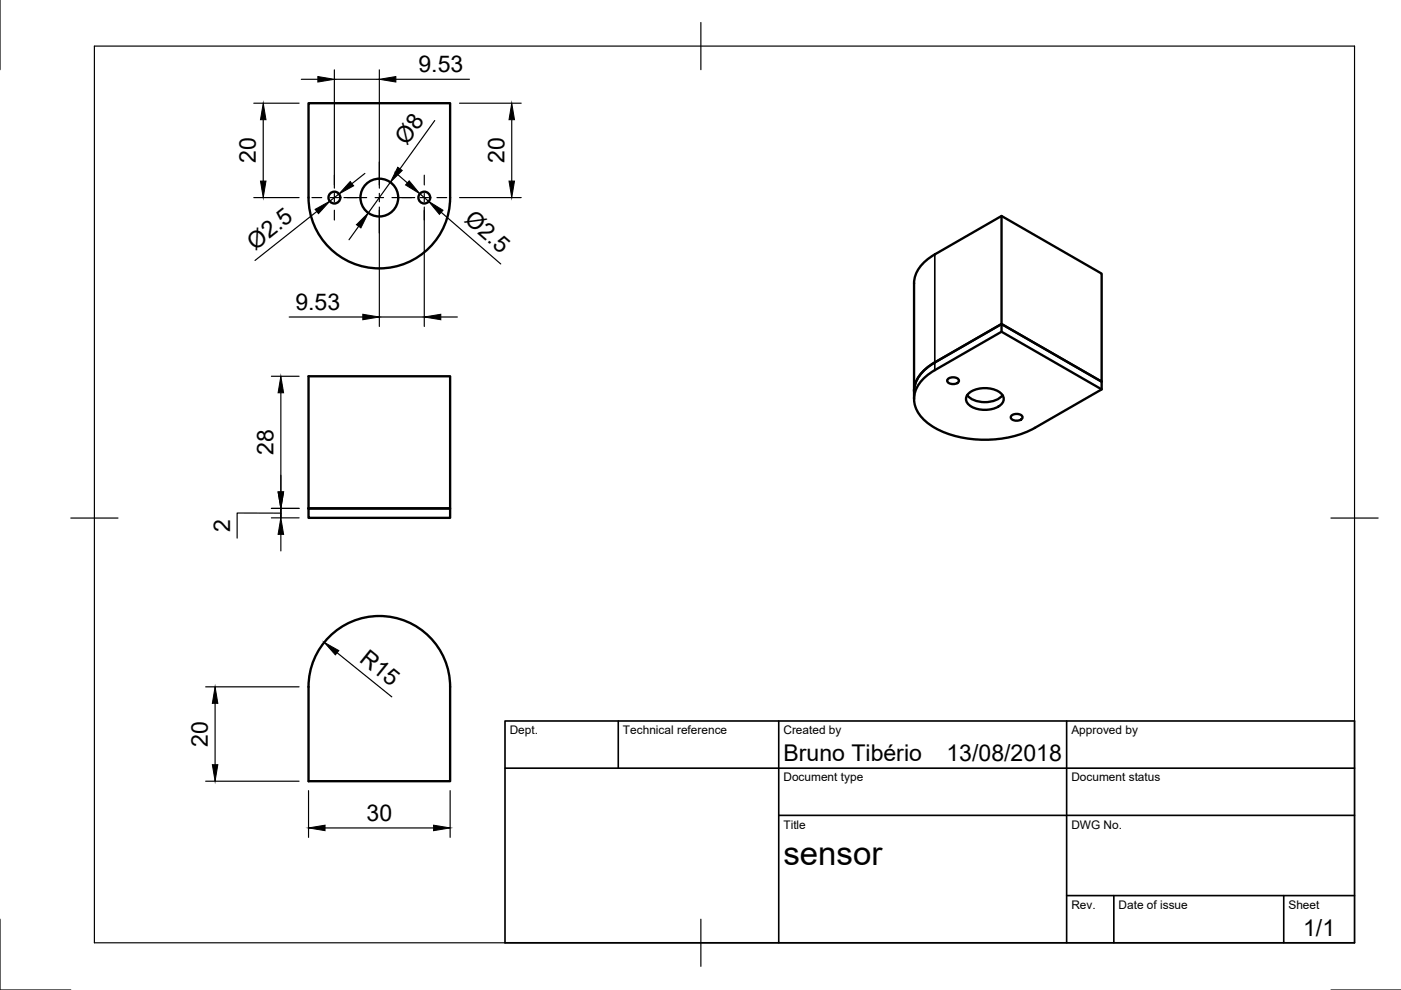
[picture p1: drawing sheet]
<svg xmlns="http://www.w3.org/2000/svg" width="297mm" height="210mm" viewBox="0 0 297 210" stroke-linecap="round" stroke-linejoin="round" font-family="sans-serif">
<!-- layer: Visible -->
<g fill="none" stroke="#000" stroke-width=".5">
<path d="M95.4 41.9a15 15 0 0 1-15 15 15 15 0 0 1-15-15v-20h30v20M212.3 45.8l21.3 12.2v22.9l-21.3-12.2-14.1 8.1M65.4 79.8h30v28h-30h30v2h-30zM198.2 76.8l14.1-8.1v-22.9l-14.1 8.1a7.6 7.6 0 0 0-4.4 6.2v24.5M198.2 76.8a7.6 7.6 0 0 0-4.4 6.2M212.3 70.3l21.3 12.3M196 80l2.2-1.5 14.1-8.2v-1.6l21.3 12.2v1.7l-14.2 8.1a23.5 23.5 0 0 1-21.2 0 7.6 7.6 0 0 1-4.4-6.1 6.1 6.1 0 0 1 2.2-4.6zM200.9 80.4a1.54 1.54 0 0 1 2.4 .3 1.44 1.44 0 0 1-2.5 0zM205.1 83.8a5.5 5.5 0 0 0 7.5 0M205.4 83.4a5.9 5.9 0 0 1 6.8 0 1.65 1.65 0 0 1-.6 2.8 6 6 0 0 1-6.2-.4 1.53 1.53 0 0 1 0-2.4zM214.4 88.2a1.54 1.54 0 0 1 2.4 .3 1.44 1.44 0 0 1-2.5 0zM95.4 145.6a15 15 0 0 0-15-15 15 15 0 0 0-15 15v20h30v-20"/>
<circle cx="70.9" cy="41.9" r="1.25"/>
<circle cx="80.4" cy="41.9" r="4"/>
<circle cx="90" cy="41.9" r="1.25"/>
</g>
<!-- layer: Visible Narrow -->
<path d="M198.2 53.9v24.6" fill="none" stroke="#000" stroke-width=".35"/>
<!-- layer: Border -->
<path d="M0 0v14.8M20 9.8h267.2v190.1h-267.2zM148.6 4.8v10M15 109.8h10M282.2 109.8h10M0 194.9v15h15M148.6 194.9v10M282.2 209.9h14.9" fill="none" stroke="#000" stroke-width=".25"/>
<!-- layer: TitleBlock -->
<path d="M107.1 152.9h180.1v47h-180.1zM131.1 152.9v10M165.1 152.9v47M226.1 152.9v47M107.1 162.9h180.1M165.1 172.9h122.1M226.1 189.9h61.1M236.2 189.9v10M272.2 189.9v10" fill="none" stroke="#000" stroke-width=".35"/>
<!-- layer: Dimensions -->
<g fill="none" stroke="#000" stroke-width=".25">
<path d="M63.9 16.8h3.5M70.9 14.8v25.1M70.9 16.8h9.5M80.4 14.8v25.1M83.9 16.8h15.6M53.8 21.9h9.6M55.8 25.4v13M77.4 36.8l-2.8 2.1M82.8 38.6l-4.7 6.5M83.7 36.5l2.7 2.3M92.2 25.6l-7.4 10.2M97.4 21.9h13.1"/>
<path d="M108.5 25.4v13M53.8 41.9h9.6M67.2 44.8l-13.1 10.4M71.9 41.1l-2 1.6M76 48l-2 2.8M80.4 43.9v25.3M89 41.1l1.9 1.6M90 43.9v25.3M93.5 45l12.7 11M97.4 41.9h13.1M57.5 79.8h5.9M61.3 67.2h15.6"/>
<path d="M80.4 67.2h9.6M93.5 67.2h3.5M59.5 83.3v21M57.5 107.8h5.9M57.5 109.8h5.9M59.5 108.8h-9.2v5.3M59.5 107.8v2v-2M59.5 113.3v3.5M71.5 138.4l11.6 9.4M43.6 145.6h19.8M45.6 149.1v13M43.6 165.6h19.8"/>
<path d="M65.4 167.6v9.9M68.9 175.5h23M95.4 167.6v9.9"/>
</g>
<g fill="#000" stroke="#000" stroke-width=".21">
<path d="M67.4 16.2l3.5 .6-3.5 .6zM80.4 16.8l3.5-.6v1.2zM55.2 38.4h1.2l-.6 3.5zM55.8 21.9l.6 3.5h-1.2zM74.3 38.5l.7 .9-3.1 1.7zM84.3 35.5l1 .6-2.5 2.5zM86.7 38.3l2.3 2.8-3-1.9zM108.5 21.9l.6 3.5h-1.2zM107.9 38.4h1.2l-.6 3.5zM66.8 44.4l3.1-1.7-2.4 2.6zM75.6 47.6l2.5-2.5-1.6 3.2zM90.9 42.7l3 1.9-.7 .9z"/>
<path d="M76.9 66.6l3.5 .6-3.5 .6zM90 67.2l3.5-.6v1.2zM59.5 79.8l.6 3.5h-1.1zM59 104.3h1.1l-.6 3.5zM59.5 109.8l.6 3.5h-1.1zM68.7 136.2l3.1 1.7-.7 1zM45.6 145.6l.6 3.5h-1.2zM45 162.1h1.2l-.6 3.5zM65.4 175.5l3.5-.5v1.1zM91.9 175l3.5 .5-3.5 .6z"/>
</g>
<!-- layer: Center Lines -->
<g fill="none" stroke="#000" stroke-width=".25">
<path d="M70.9 37.1v2.1M80.4 34.4v4.8M90 37.1v2.1M66.1 41.9h2.1M70 41.9h1.8M70.9 41v1.8M70.9 44.6v2M72.9 41.9h4.8M79.5 41.9h1.8M80.4 41v1.8M80.4 44.6v4.8M83.1 41.9h4.8"/>
<path d="M89.1 41.9h1.7M90 41v1.8M90 44.6v2M92.6 41.9h2.1"/>
</g>
<text font-size="7" x="166.1" y="183.4">sensor</text>
<g font-size="4.9">
<text x="88.7" y="15.2">9.53</text>
<text x="54.2" y="34.6" transform="rotate(-90 54.2 34.6)">20</text>
<text x="86.3" y="30.9" transform="rotate(-54 86.3 30.9)">Ø8</text>
<text x="106.9" y="34.6" transform="rotate(-90 106.9 34.6)">20</text>
<text x="98.3" y="46.9" transform="rotate(41 98.3 46.9)">Ø2.5</text>
<text x="54.1" y="53.1" transform="rotate(-38 54.1 53.1)">Ø2.5</text>
<text x="62.6" y="65.6">9.53</text>
<text x="58" y="96.5" transform="rotate(-90 58 96.5)">28</text>
<text x="48.8" y="112.7" transform="rotate(-90 48.8 112.7)">2</text>
<text x="76" y="140.1" transform="rotate(39 76 140.1)">R15</text>
<text x="44" y="158.3" transform="rotate(-90 44 158.3)">20</text>
<text x="166.1" y="161.4">Bruno Tibério</text>
<text x="200.7" y="161.4">13/08/2018</text>
<text x="77.7" y="174">30</text>
<text x="276.3" y="198.5">1/1</text>
</g>
<g font-size="2.5">
<text x="108.1" y="155.7">Dept.</text>
<text x="132.1" y="155.7">Technical reference</text>
<text x="166.1" y="155.7">Created by</text>
<text x="227.1" y="155.7">Approved by</text>
<text x="166.1" y="165.7">Document type</text>
<text x="227.1" y="165.7">Document status</text>
<text x="166.1" y="175.7">Title</text>
<text x="227.1" y="175.7">DWG No.</text>
<text x="227.1" y="192.7">Rev.</text>
<text x="237.2" y="192.7">Date of issue</text>
<text x="273.2" y="192.7">Sheet</text>
</g>
</svg>
